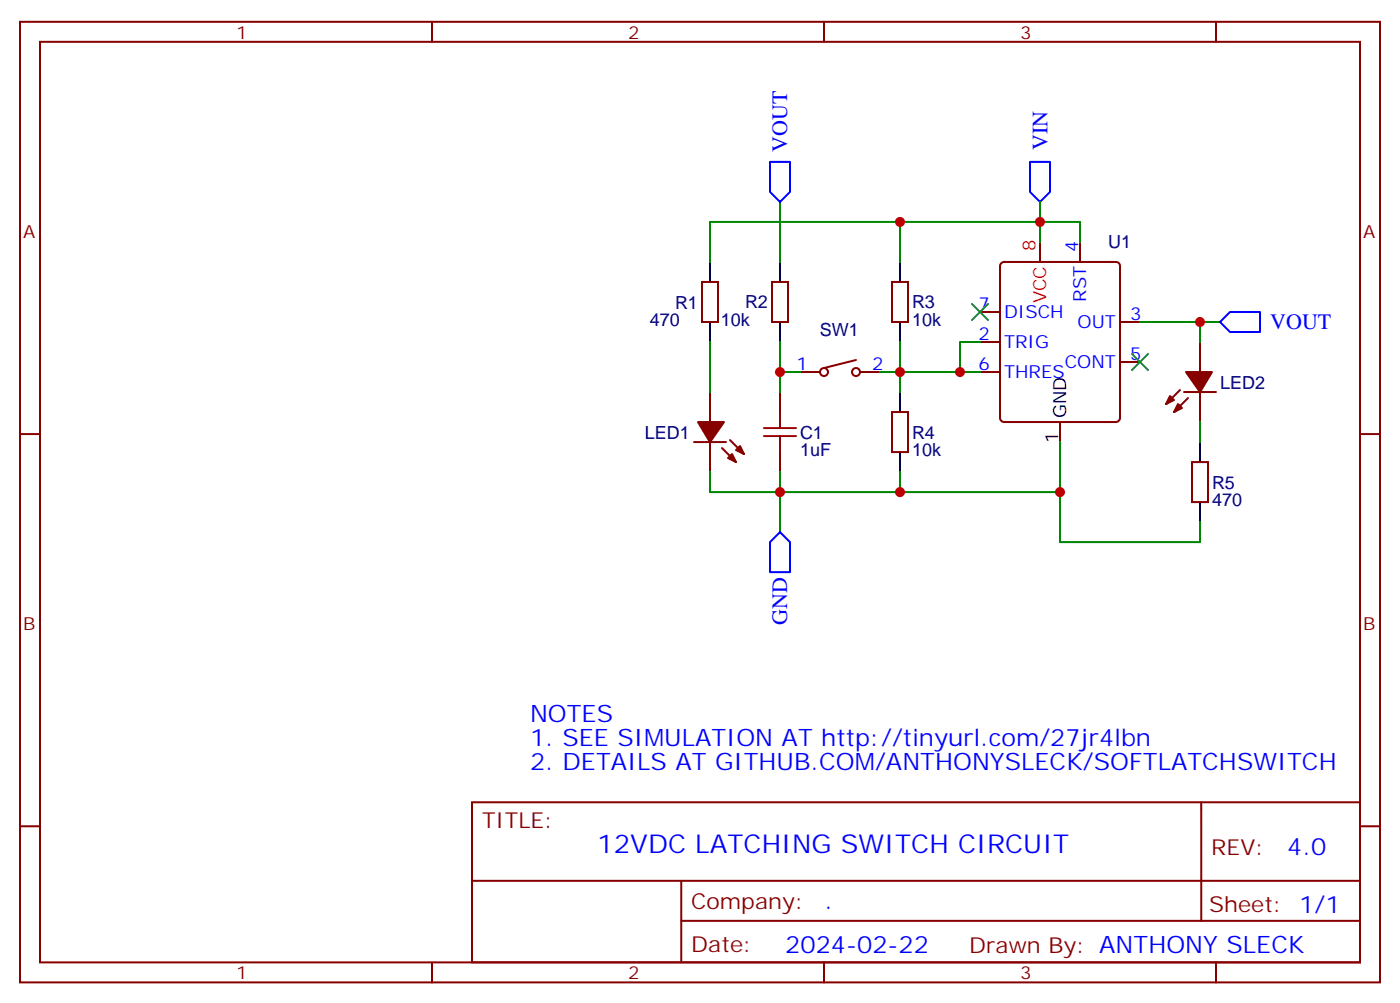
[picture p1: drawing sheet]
<svg xmlns="http://www.w3.org/2000/svg" width="247mm" height="177mm" viewBox="0 0 247 177" stroke-linecap="round" stroke-linejoin="round" font-family="sans-serif">
<g fill="none" stroke="#870000" stroke-width=".35">
<path d="M3.5 3.8h239.9v169.4h-239.9zM7.1 7.4h232.8v162.3h-232.8zM76.2 3.8v3.6M145.3 3.8v3.6M214.5 3.8v3.6M123.8 49.7h2.8v7.1h-2.8zM136.2 49.7h2.8v7.1h-2.8zM157.3 49.7h2.9v7.1h-2.9zM172.9 55h3.5M176.6 46.4l.5-.2h19.7a.71 .71 0 0 1 .8 .7v26.8a.76 .76 0 0 1-.8 .7h-19.7a.76 .76 0 0 1-.7-.7v-26.8zM183.4 42.7v3.5M190.5 42.7v3.5"/>
<path d="M197.6 56.8h3.5M3.5 76.5h3.6M122.4 77.9h5.7M125.2 69.1v5.3M125.2 77.9v5.3M127.4 79l2.4 2.5M128.8 77.6l2.4 2.4M137.6 69.1v3.5M137.6 79.7v3.5M141.1 65.6h3.5M151 63.5l-5.7 1.4M151.7 65.6h3.5"/>
<path d="M157.3 72.6h2.9v7.1h-2.9zM172.9 65.6h3.5M172.9 60.3h3.5M187 74.4v3.5M197.6 63.8h3.5M208.1 68.8l-2.4 2.4M208.8 69.1h5.7M209.5 70.2l-2.4 2.4M211.7 60.3v5.3M211.7 69.1v5.3M239.9 76.5h3.5M210.3 81.5h2.8v7h-2.8z"/>
<path d="M3.5 145.7h3.6M83.3 141.4h156.6v28.3h-156.6zM83.3 155.3h156.5M120.2 155.3v14.1M211.9 141.5v20.8M239.9 145.7h3.5M76.2 169.7v3.5M120.2 162.3h119.6M145.3 169.7v3.5M214.5 169.7v3.5"/>
<circle cx="145.3" cy="65.6" r=".71"/>
<circle cx="151" cy="65.6" r=".71"/>
</g>
<path d="M135.8 28.5h3.5v5.3l-1.7 1.8-1.8-1.8zM181.7 28.5h3.5v5.3l-1.8 1.8-1.7-1.8zM215.2 56.8l1.8-1.8h5.2v3.5h-5.2zM137.6 93.8l1.7 1.8v5.3h-3.5v-5.3z" fill="none" stroke="#00f" stroke-width=".35"/>
<g fill="none" stroke="#008700" stroke-width=".35">
<path d="M137.6 35.6v10.6M158.7 39.1h-33.5v7.1M183.4 35.6v3.5h-24.7v7.1M183.4 42.7v-3.6h7.1v3.6M201.1 56.8h10.6v3.5M211.7 56.8h3.5M125.2 60.3v8.8M137.6 60.3v5.3M141.1 65.6h-3.5v3.5M158.7 60.3v5.3h-3.5M169.3 65.6h-10.6v3.5M172.9 60.3h-3.6v5.3h3.6"/>
<path d="M187 77.9v8.8h-49.4v-3.5M211.7 74.4v3.5M125.2 83.2v3.5h12.4v7.1M158.7 83.2v3.5M187 86.7v8.9h24.7v-3.6"/>
</g>
<path d="M125.2 46.2v3.5M125.2 56.8v3.5M137.6 46.2v3.5M137.6 56.8v3.5M158.7 46.2v3.5M158.7 56.8v3.5M158.7 69.1v3.5M158.7 79.7v3.5M211.7 77.9v3.6M211.7 88.5v3.5" fill="none" stroke="#000" stroke-width=".35"/>
<g fill="#870000" stroke="#870000" stroke-width=".35">
<path d="M128.4 80.8l.7-.8 .7 1.5z"/>
<path d="M129.8 79.3l.7-.7 .7 1.4z"/>
<path d="M123.1 74.4h4.6l-2.5 3.5z"/>
<path d="M209.2 65.6h4.6l-2.1 3.5z"/>
<path d="M206.4 69.8l.7 .7-1.4 .7z"/>
<path d="M207.8 71.2l.7 .7-1.4 .7z"/>
</g>
<path d="M134.8 76.9h5.6M134.8 75.5h5.6M137.6 72.6v2.9M137.6 76.9v2.8" fill="none" stroke="#a10000" stroke-width=".35"/>
<path d="M171.4 53.6l2.9 2.8M174.3 53.6l-2.9 2.8M199.7 62.4l2.8 2.8M202.5 62.4l-2.8 2.8" fill="none" stroke="#3c3" stroke-width=".35"/>
<g fill="#c00">
<circle cx="169.3" cy="65.6" r=".88"/>
<circle cx="158.8" cy="65.6" r=".88"/>
<circle cx="158.8" cy="86.7" r=".88"/>
<circle cx="137.6" cy="86.7" r=".88"/>
<circle cx="137.6" cy="65.6" r=".88"/>
<circle cx="187" cy="86.7" r=".88"/>
<circle cx="211.7" cy="56.8" r=".88"/>
<circle cx="183.4" cy="39.1" r=".88"/>
<circle cx="158.8" cy="39.1" r=".88"/>
</g>
<text font-size="4.6" fill="#00f" x="105.3" y="150.5">12VDC LATCHING SWITCH CIRCUIT</text>
<g font-size="4.2" fill="#00f">
<text x="93.5" y="127.3">NOTES</text>
<text x="93.5" y="131.6">1. SEE SIMULATION AT http://tinyurl.com/27jr4lbn</text>
<text x="93.5" y="135.8">2. DETAILS AT GITHUB.COM/ANTHONYSLECK/SOFTLATCHSWITCH</text>
<text x="227.1" y="150.7">4.0</text>
<text x="145.4" y="160.3">.</text>
<text x="138.5" y="168.1">2024-02-22</text>
</g>
<g font-size="3.9" fill="#00f">
<text x="138.8" y="26.7" transform="rotate(-90 138.8 26.7)">VOUT</text>
<text x="184.8" y="26.5" transform="rotate(-90 184.8 26.5)">VIN</text>
<text x="224.1" y="58">VOUT</text>
<text x="138.8" y="110.2" transform="rotate(-90 138.8 110.2)">GND</text>
</g>
<g font-size="3.9" fill="#800">
<text x="85" y="146">TITLE:</text>
<text x="213.6" y="150.7">REV:</text>
<text x="121.9" y="160.2">Company:</text>
<text x="213.3" y="160.8">Sheet: 1/1</text>
<text x="121.9" y="167.9">Date:</text>
<text x="171" y="168">Drawn By: ANTHONY SLECK</text>
</g>
<g font-size="3.2" fill="#800">
<text x="41.6" y="6.8">1</text>
<text x="110.8" y="6.8">2</text>
<text x="179.9" y="6.8">3</text>
<text x="4.1" y="41.9">A</text>
<text x="240.4" y="41.9">A</text>
<text x="4.1" y="111.1">B</text>
<text x="240.4" y="111.1">B</text>
<text x="41.6" y="172.6">1</text>
<text x="110.8" y="172.6">2</text>
<text x="179.9" y="172.6">3</text>
</g>
<g font-size="3.2" fill="#f00">
<text x="182.6" y="44.3" transform="rotate(-90 182.6 44.3)">8</text>
<text x="184.5" y="53.5" transform="rotate(-90 184.5 53.5)">VCC</text>
</g>
<g font-size="3.2" fill="#00f">
<text x="190.1" y="44.4" transform="rotate(-90 190.1 44.4)">4</text>
<text x="191.6" y="53.2" transform="rotate(-90 191.6 53.2)">RST</text>
<text x="172.6" y="54.6">7</text>
<text x="172.6" y="59.9">2</text>
<text x="177.1" y="56.1">DISCH</text>
<text x="190.1" y="57.8">OUT</text>
<text x="199.3" y="56.4">3</text>
<text x="140.5" y="65.2">1</text>
<text x="153.8" y="65.2">2</text>
<text x="172.6" y="65.2">6</text>
<text x="177.1" y="61.3">TRIG</text>
<text x="187.8" y="64.9">CONT</text>
<text x="199.3" y="63.5">5</text>
<text x="177.1" y="66.6">THRES</text>
</g>
<g font-size="3.2" fill="#000080">
<text x="195.4" y="43.8">U1</text>
<text x="114.6" y="57.5">470</text>
<text x="119.1" y="54.4">R1</text>
<text x="127.2" y="57.5">10k</text>
<text x="131.4" y="54.4">R2</text>
<text x="144.6" y="59.3">SW1</text>
<text x="160.9" y="57.5">10k</text>
<text x="160.9" y="54.4">R3</text>
<text x="215.2" y="68.5">LED2</text>
<text x="113.8" y="77.3">LED1</text>
<text x="141.1" y="77.3">C1</text>
<text x="160.9" y="77.3">R4</text>
<text x="141.1" y="80.4">1uF</text>
<text x="160.9" y="80.4">10k</text>
<text x="213.8" y="89.3">470</text>
<text x="213.8" y="86.2">R5</text>
</g>
<g font-size="3.2">
<text x="188" y="73.7" transform="rotate(-90 188 73.7)">GND</text>
<text x="186.6" y="78.2" transform="rotate(-90 186.6 78.2)">1</text>
</g>
</svg>
